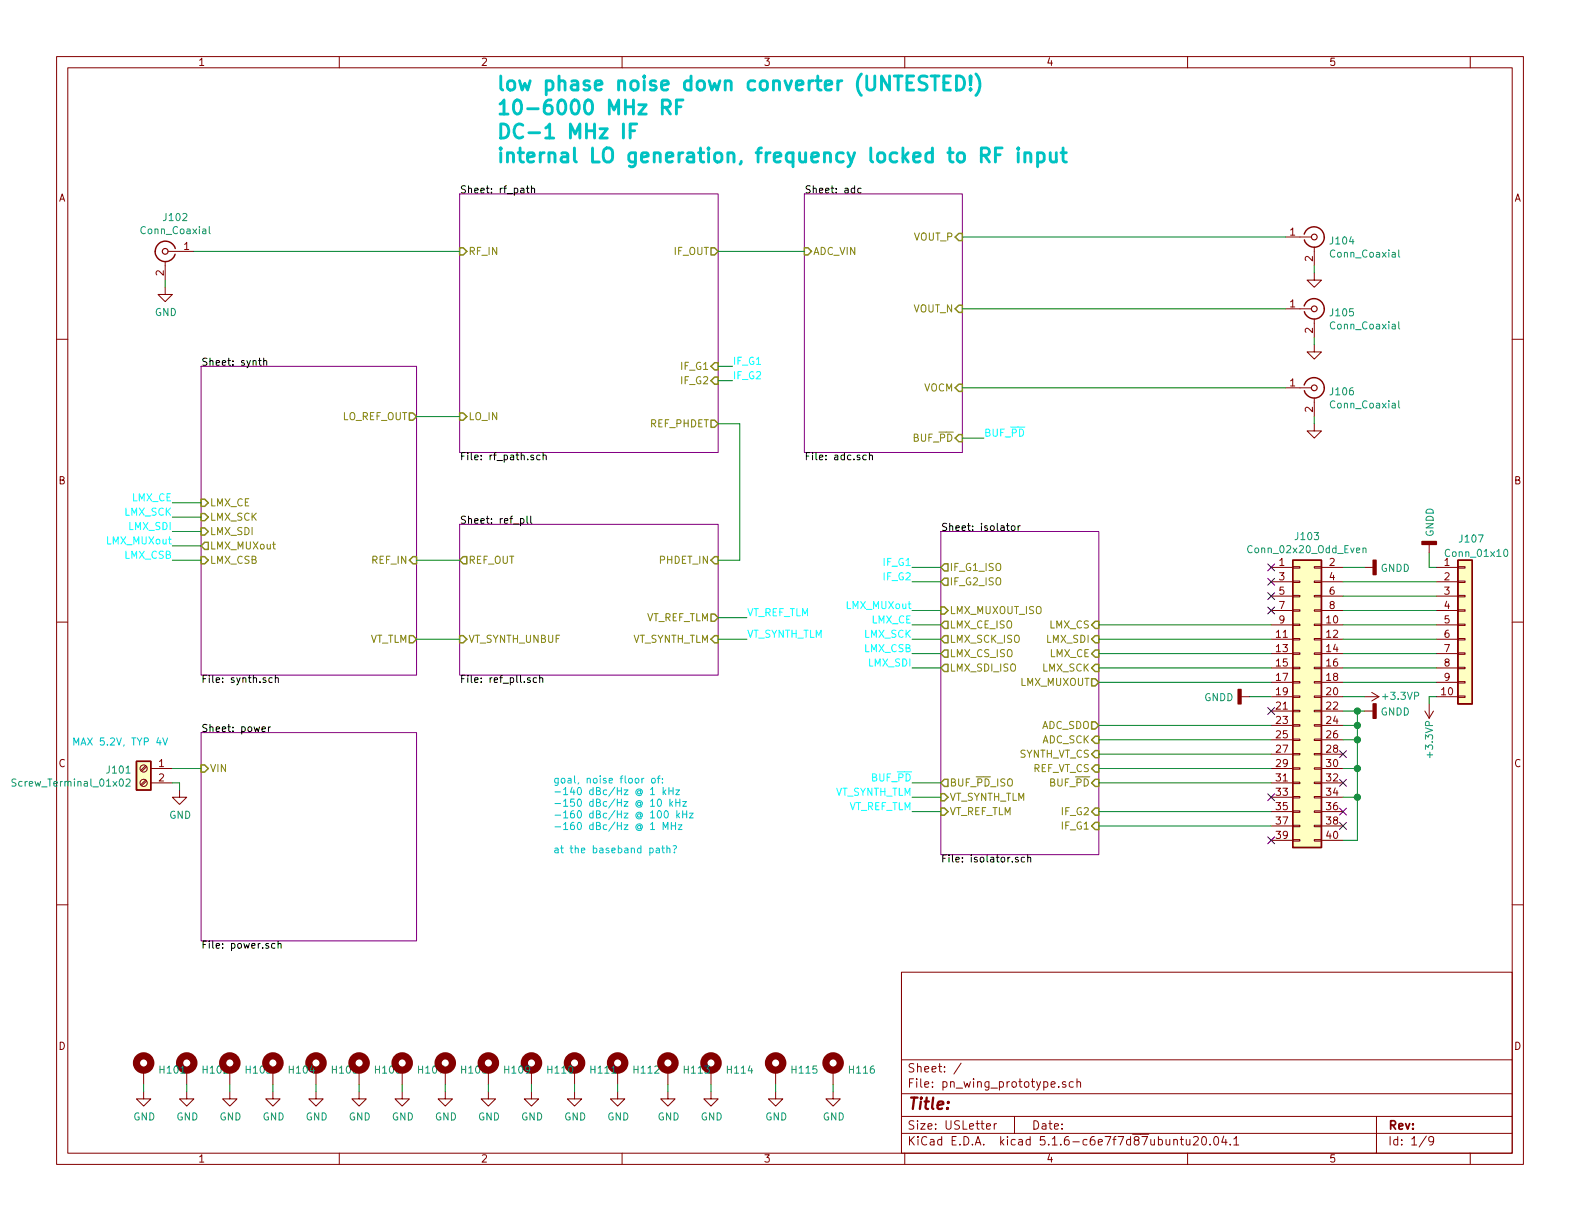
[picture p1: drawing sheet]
EESchema Schematic File Version 4
EELAYER 30 0
EELAYER END
$Descr USLetter 11000 8500
encoding utf-8
Sheet 1 9
Title ""
Date ""
Rev ""
Comp ""
Comment1 ""
Comment2 ""
Comment3 ""
Comment4 ""
$EndDescr
$Sheet
S 1400 2550 1500 2150
U 5F25E4BA
F0 "synth" 50
F1 "synth.sch" 50
F2 "REF_IN" I R 2900 3900 50 
F3 "LMX_CE" I L 1400 3500 50 
F4 "LMX_SCK" I L 1400 3600 50 
F5 "LMX_SDI" I L 1400 3700 50 
F6 "LMX_MUXout" O L 1400 3800 50 
F7 "LMX_CSB" I L 1400 3900 50 
F8 "VT_TLM" O R 2900 4450 50 
F9 "LO_REF_OUT" O R 2900 2900 50 
$EndSheet
$Sheet
S 1400 5100 1500 1450
U 5F2678A0
F0 "power" 50
F1 "power.sch" 50
F2 "VIN" I L 1400 5350 50 
$EndSheet
Wire Wire Line
	1200 3500 1400 3500
Text Label 1200 3600 2    50   ~ 0
LMX_SCK
Text Label 1200 3700 2    50   ~ 0
LMX_SDI
Text Label 1200 3800 2    50   ~ 0
LMX_MUXout
Wire Wire Line
	1200 3600 1400 3600
Wire Wire Line
	1200 3700 1400 3700
Wire Wire Line
	1200 3800 1400 3800
Wire Wire Line
	1200 3900 1400 3900
Wire Wire Line
	2900 2900 3200 2900
$Comp
L Connector:Conn_Coaxial J102
U 1 1
P 1150 1750
F 0 "J102" H 1078 1988 50  0000 C CNN
F 1 "Conn_Coaxial" H 1078 1897 50  0000 C CNN
F 2 "vna:SMA_Molex_73251-1153_OSHFR408" H 1150 1750 50  0001 C CNN
F 3 " ~" H 1150 1750 50  0001 C CNN
F 4 "WM5534-ND" H 1150 1750 50  0001 C CNN "Distributor Part Number"
F 5 "Digi-Key" H 1150 1750 50  0001 C CNN "Distributor"
	1    1150 1750
	-1   0    0    -1  
$EndComp
$Comp
L power:GND #PWR0101
U 1 1
P 1150 2000
F 0 "#PWR0101" H 1150 1750 50  0001 C CNN
F 1 "GND" H 1155 1827 50  0000 C CNN
F 2 "" H 1150 2000 50  0001 C CNN
F 3 "" H 1150 2000 50  0001 C CNN
	1    1150 2000
	1    0    0    -1  
$EndComp
Wire Wire Line
	1150 1950 1150 2000
Text Label 1200 3500 2    50   ~ 0
LMX_CE
$Sheet
S 3200 3650 1800 1050
U 5F4ECD93
F0 "ref_pll" 50
F1 "ref_pll.sch" 50
F2 "REF_OUT" O L 3200 3900 50 
F3 "VT_REF_TLM" O R 5000 4300 50 
F4 "VT_SYNTH_UNBUF" I L 3200 4450 50 
F5 "VT_SYNTH_TLM" I R 5000 4450 50 
F6 "PHDET_IN" I R 5000 3900 50 
$EndSheet
$Sheet
S 3200 1350 1800 1800
U 5F265927
F0 "rf_path" 50
F1 "rf_path.sch" 50
F2 "LO_IN" I L 3200 2900 50 
F3 "RF_IN" I L 3200 1750 50 
F4 "IF_OUT" O R 5000 1750 50 
F5 "REF_PHDET" O R 5000 2950 50 
F6 "IF_G1" I R 5000 2550 50 
F7 "IF_G2" I R 5000 2650 50 
$EndSheet
Wire Wire Line
	2900 3900 3200 3900
Wire Wire Line
	2900 4450 3200 4450
Wire Wire Line
	5000 2950 5150 2950
Wire Wire Line
	5150 2950 5150 3900
Wire Wire Line
	5150 3900 5000 3900
Wire Wire Line
	5000 1750 5600 1750
Text Label 1200 3900 2    50   ~ 0
LMX_CSB
Text Label 5100 2550 0    50   ~ 0
IF_G1
Text Label 5100 2650 0    50   ~ 0
IF_G2
Text Notes 3850 5950 0    50   ~ 0
goal, noise floor of:\n-140 dBc/Hz @ 1 kHz\n-150 dBc/Hz @ 10 kHz\n-160 dBc/Hz @ 100 kHz\n-160 dBc/Hz @ 1 MHz\n\nat the baseband path?
Wire Wire Line
	5100 2550 5000 2550
Wire Wire Line
	5100 2650 5000 2650
Wire Wire Line
	5000 4300 5200 4300
Wire Wire Line
	5000 4450 5200 4450
Text Label 5200 4300 0    50   ~ 0
VT_REF_TLM
Text Label 5200 4450 0    50   ~ 0
VT_SYNTH_TLM
$Sheet
S 5600 1350 1100 1800
U 5F265A44
F0 "adc" 50
F1 "adc.sch" 50
F2 "ADC_VIN" I L 5600 1750 50 
F3 "VOCM" I R 6700 2700 50 
F4 "VOUT_P" I R 6700 1650 50 
F5 "VOUT_N" I R 6700 2150 50 
F6 "BUF_~PD" I R 6700 3050 50 
$EndSheet
$Sheet
S 6550 3700 1100 2250
U 6047B31A
F0 "isolator" 50
F1 "isolator.sch" 50
F2 "IF_G1_ISO" O L 6550 3950 50 
F3 "IF_G2_ISO" O L 6550 4050 50 
F4 "LMX_CE_ISO" O L 6550 4350 50 
F5 "LMX_SCK_ISO" O L 6550 4450 50 
F6 "LMX_CS_ISO" O L 6550 4550 50 
F7 "LMX_SDI_ISO" O L 6550 4650 50 
F8 "IF_G1" I R 7650 5750 50 
F9 "IF_G2" I R 7650 5650 50 
F10 "LMX_CE" I R 7650 4550 50 
F11 "LMX_SCK" I R 7650 4650 50 
F12 "LMX_CS" I R 7650 4350 50 
F13 "LMX_SDI" I R 7650 4450 50 
F14 "SYNTH_VT_CS" I R 7650 5250 50 
F15 "REF_VT_CS" I R 7650 5350 50 
F16 "VT_SYNTH_TLM" I L 6550 5550 50 
F17 "VT_REF_TLM" I L 6550 5650 50 
F18 "LMX_MUXOUT_ISO" I L 6550 4250 50 
F19 "LMX_MUXOUT" O R 7650 4750 50 
F20 "ADC_SCK" I R 7650 5150 50 
F21 "ADC_SDO" O R 7650 5050 50 
F22 "BUF_~PD" I R 7650 5450 50 
F23 "BUF_~PD~_ISO" O L 6550 5450 50 
$EndSheet
Text Label 6350 3950 2    50   ~ 0
IF_G1
Text Label 6350 4050 2    50   ~ 0
IF_G2
Wire Wire Line
	6350 4350 6550 4350
Text Label 6350 4450 2    50   ~ 0
LMX_SCK
Text Label 6350 4650 2    50   ~ 0
LMX_SDI
Text Label 6350 4250 2    50   ~ 0
LMX_MUXout
Wire Wire Line
	6350 4450 6550 4450
Wire Wire Line
	6350 4650 6550 4650
Wire Wire Line
	6350 4250 6550 4250
Wire Wire Line
	6350 4550 6550 4550
Text Label 6350 4350 2    50   ~ 0
LMX_CE
Text Label 6350 4550 2    50   ~ 0
LMX_CSB
Wire Wire Line
	6350 3950 6550 3950
Wire Wire Line
	6350 4050 6550 4050
Text Label 6350 5650 2    50   ~ 0
VT_REF_TLM
Text Label 6350 5550 2    50   ~ 0
VT_SYNTH_TLM
Wire Wire Line
	6350 5650 6550 5650
Wire Wire Line
	6350 5550 6550 5550
Wire Wire Line
	1350 1750 3200 1750
$Comp
L Connector:Conn_Coaxial J104
U 1 1
P 9150 1650
F 0 "J104" H 9250 1625 50  0000 L CNN
F 1 "Conn_Coaxial" H 9250 1534 50  0000 L CNN
F 2 "vna:SMA_Molex_73251-1153_OSHFR408" H 9150 1650 50  0001 C CNN
F 3 " ~" H 9150 1650 50  0001 C CNN
F 4 "WM5534-ND" H 9150 1650 50  0001 C CNN "Distributor Part Number"
F 5 "Digi-Key" H 9150 1650 50  0001 C CNN "Distributor"
	1    9150 1650
	1    0    0    -1  
$EndComp
$Comp
L power:GND #PWR0102
U 1 1
P 9150 1900
F 0 "#PWR0102" H 9150 1650 50  0001 C CNN
F 1 "GND" H 9155 1727 50  0001 C CNN
F 2 "" H 9150 1900 50  0001 C CNN
F 3 "" H 9150 1900 50  0001 C CNN
	1    9150 1900
	1    0    0    -1  
$EndComp
Wire Wire Line
	9150 1900 9150 1850
Wire Wire Line
	8950 1650 6700 1650
$Comp
L Connector:Conn_Coaxial J105
U 1 1
P 9150 2150
F 0 "J105" H 9250 2125 50  0000 L CNN
F 1 "Conn_Coaxial" H 9250 2034 50  0000 L CNN
F 2 "vna:SMA_Molex_73251-1153_OSHFR408" H 9150 2150 50  0001 C CNN
F 3 " ~" H 9150 2150 50  0001 C CNN
F 4 "WM5534-ND" H 9150 2150 50  0001 C CNN "Distributor Part Number"
F 5 "Digi-Key" H 9150 2150 50  0001 C CNN "Distributor"
	1    9150 2150
	1    0    0    -1  
$EndComp
$Comp
L power:GND #PWR0103
U 1 1
P 9150 2400
F 0 "#PWR0103" H 9150 2150 50  0001 C CNN
F 1 "GND" H 9155 2227 50  0001 C CNN
F 2 "" H 9150 2400 50  0001 C CNN
F 3 "" H 9150 2400 50  0001 C CNN
	1    9150 2400
	1    0    0    -1  
$EndComp
Wire Wire Line
	9150 2400 9150 2350
Wire Wire Line
	8950 2150 6700 2150
$Comp
L Connector:Conn_Coaxial J106
U 1 1
P 9150 2700
F 0 "J106" H 9250 2675 50  0000 L CNN
F 1 "Conn_Coaxial" H 9250 2584 50  0000 L CNN
F 2 "vna:SMA_Molex_73251-1153_OSHFR408" H 9150 2700 50  0001 C CNN
F 3 " ~" H 9150 2700 50  0001 C CNN
F 4 "WM5534-ND" H 9150 2700 50  0001 C CNN "Distributor Part Number"
F 5 "Digi-Key" H 9150 2700 50  0001 C CNN "Distributor"
	1    9150 2700
	1    0    0    -1  
$EndComp
$Comp
L power:GND #PWR0104
U 1 1
P 9150 2950
F 0 "#PWR0104" H 9150 2700 50  0001 C CNN
F 1 "GND" H 9155 2777 50  0001 C CNN
F 2 "" H 9150 2950 50  0001 C CNN
F 3 "" H 9150 2950 50  0001 C CNN
	1    9150 2950
	1    0    0    -1  
$EndComp
Wire Wire Line
	9150 2950 9150 2900
Wire Wire Line
	8950 2700 6700 2700
$Comp
L Connector_Generic:Conn_02x20_Odd_Even J103
U 1 1
P 9050 4850
F 0 "J103" H 9100 5967 50  0000 C CNN
F 1 "Conn_02x20_Odd_Even" H 9100 5876 50  0000 C CNN
F 2 "Connector_PinSocket_2.54mm:PinSocket_2x20_P2.54mm_Vertical" H 9050 4850 50  0001 C CNN
F 3 "~" H 9050 4850 50  0001 C CNN
F 4 "Digi-Key" H 9050 4850 50  0001 C CNN "Distributor"
F 5 "S7053-ND " H 9050 4850 50  0001 C CNN "Distributor Part Number"
	1    9050 4850
	1    0    0    -1  
$EndComp
$Comp
L power:GNDD #PWR0105
U 1 1
P 9500 3950
AR Path="/5F5B6E4C" Ref="#PWR0105"  Part="1" 
AR Path="/6047B31A/5F5B6E4C" Ref="#PWR?"  Part="1" 
F 0 "#PWR0105" H 9500 3700 50  0001 C CNN
F 1 "GNDD" V 9504 3840 50  0000 R CNN
F 2 "" H 9500 3950 50  0001 C CNN
F 3 "" H 9500 3950 50  0001 C CNN
	1    9500 3950
	0    -1   1    0   
$EndComp
Wire Wire Line
	9350 3950 9500 3950
$Comp
L power:GNDD #PWR0106
U 1 1
P 8700 4850
AR Path="/5F5EB5BE" Ref="#PWR0106"  Part="1" 
AR Path="/6047B31A/5F5EB5BE" Ref="#PWR?"  Part="1" 
F 0 "#PWR0106" H 8700 4600 50  0001 C CNN
F 1 "GNDD" V 8704 4740 50  0000 R CNN
F 2 "" H 8700 4850 50  0001 C CNN
F 3 "" H 8700 4850 50  0001 C CNN
	1    8700 4850
	0    1    1    0   
$EndComp
Wire Wire Line
	8850 4850 8700 4850
$Comp
L power:GNDD #PWR0107
U 1 1
P 9500 4950
AR Path="/5F5ECD03" Ref="#PWR0107"  Part="1" 
AR Path="/6047B31A/5F5ECD03" Ref="#PWR?"  Part="1" 
F 0 "#PWR0107" H 9500 4700 50  0001 C CNN
F 1 "GNDD" V 9504 4840 50  0000 R CNN
F 2 "" H 9500 4950 50  0001 C CNN
F 3 "" H 9500 4950 50  0001 C CNN
	1    9500 4950
	0    -1   1    0   
$EndComp
Wire Wire Line
	9350 4950 9450 4950
Wire Wire Line
	9350 5050 9450 5050
Wire Wire Line
	9450 5050 9450 4950
Connection ~ 9450 4950
Wire Wire Line
	9450 4950 9500 4950
Wire Wire Line
	9350 5150 9450 5150
Wire Wire Line
	9450 5150 9450 5050
Connection ~ 9450 5050
Wire Wire Line
	9350 5350 9450 5350
Wire Wire Line
	9450 5350 9450 5150
Connection ~ 9450 5150
Wire Wire Line
	9350 5550 9450 5550
Wire Wire Line
	9450 5550 9450 5350
Connection ~ 9450 5350
$Comp
L power:+3.3VP #PWR0108
U 1 1
P 9500 4850
AR Path="/5F5F566D" Ref="#PWR0108"  Part="1" 
AR Path="/6047B31A/5F5F566D" Ref="#PWR?"  Part="1" 
F 0 "#PWR0108" H 9650 4800 50  0001 C CNN
F 1 "+3.3VP" V 9500 5100 50  0000 C CNN
F 2 "" H 9500 4850 50  0001 C CNN
F 3 "" H 9500 4850 50  0001 C CNN
	1    9500 4850
	0    1    -1   0   
$EndComp
Wire Wire Line
	9500 4850 9350 4850
Wire Wire Line
	7650 4350 8850 4350
Wire Wire Line
	7650 4450 8850 4450
Wire Wire Line
	7650 4550 8850 4550
Wire Wire Line
	7650 4650 8850 4650
Wire Wire Line
	7650 4750 8850 4750
Wire Wire Line
	7650 5050 8850 5050
Wire Wire Line
	7650 5150 8850 5150
Wire Wire Line
	7650 5250 8850 5250
Wire Wire Line
	7650 5350 8850 5350
Wire Wire Line
	9350 5850 9450 5850
Wire Wire Line
	9450 5850 9450 5550
Connection ~ 9450 5550
$Comp
L Connector_Generic:Conn_01x10 J107
U 1 1
P 10200 4350
F 0 "J107" H 10150 4950 50  0000 L CNN
F 1 "Conn_01x10" H 10050 4850 50  0000 L CNN
F 2 "Connector_PinHeader_2.54mm:PinHeader_1x10_P2.54mm_Vertical" H 10200 4350 50  0001 C CNN
F 3 "~" H 10200 4350 50  0001 C CNN
F 4 "N/A" H 10200 4350 50  0001 C CNN "Distributor Part Number"
	1    10200 4350
	1    0    0    -1  
$EndComp
$Comp
L power:GNDD #PWR0109
U 1 1
P 9950 3850
AR Path="/5F61C03A" Ref="#PWR0109"  Part="1" 
AR Path="/6047B31A/5F61C03A" Ref="#PWR?"  Part="1" 
F 0 "#PWR0109" H 9950 3600 50  0001 C CNN
F 1 "GNDD" V 9954 3740 50  0000 R CNN
F 2 "" H 9950 3850 50  0001 C CNN
F 3 "" H 9950 3850 50  0001 C CNN
	1    9950 3850
	1    0    0    1   
$EndComp
Wire Wire Line
	9950 3950 10000 3950
Wire Wire Line
	9950 3850 9950 3950
Wire Wire Line
	9350 4050 10000 4050
Wire Wire Line
	10000 4150 9350 4150
Wire Wire Line
	9350 4250 10000 4250
Wire Wire Line
	10000 4350 9350 4350
Wire Wire Line
	9350 4450 10000 4450
Wire Wire Line
	10000 4550 9350 4550
Wire Wire Line
	10000 4650 9350 4650
Wire Wire Line
	9350 4750 10000 4750
$Comp
L power:+3.3VP #PWR0110
U 1 1
P 9950 4900
AR Path="/5F62957E" Ref="#PWR0110"  Part="1" 
AR Path="/6047B31A/5F62957E" Ref="#PWR?"  Part="1" 
F 0 "#PWR0110" H 10100 4850 50  0001 C CNN
F 1 "+3.3VP" V 9950 5150 50  0000 C CNN
F 2 "" H 9950 4900 50  0001 C CNN
F 3 "" H 9950 4900 50  0001 C CNN
	1    9950 4900
	1    0    0    1   
$EndComp
Wire Wire Line
	10000 4850 9950 4850
Wire Wire Line
	9950 4850 9950 4900
NoConn ~ 8850 4150
NoConn ~ 8850 4250
NoConn ~ 8850 4950
NoConn ~ 8850 5550
NoConn ~ 8850 5850
NoConn ~ 9350 5750
NoConn ~ 9350 5650
NoConn ~ 9350 5450
NoConn ~ 9350 5250
$Comp
L Connector:Screw_Terminal_01x02 J?
U 1 1
P 1000 5350
AR Path="/5F2678A0/5F65E33B" Ref="J?"  Part="1" 
AR Path="/5F65E33B" Ref="J101"  Part="1" 
F 0 "J101" H 1080 5342 50  0000 L CNN
F 1 "Screw_Terminal_01x02" H 1080 5251 50  0000 L CNN
F 2 "TerminalBlock_Phoenix:TerminalBlock_Phoenix_MPT-0,5-2-2.54_1x02_P2.54mm_Horizontal" H 1000 5350 50  0001 C CNN
F 3 "~" H 1000 5350 50  0001 C CNN
F 4 "Digi-Key" H 1000 5350 50  0001 C CNN "Distributor"
F 5 "277-1273-ND" H 1000 5350 50  0001 C CNN "Distributor Part Number"
	1    1000 5350
	-1   0    0    -1  
$EndComp
$Comp
L power:GND #PWR?
U 1 1
P 1250 5500
AR Path="/5F2678A0/5F65E341" Ref="#PWR?"  Part="1" 
AR Path="/5F65E341" Ref="#PWR0111"  Part="1" 
F 0 "#PWR0111" H 1250 5250 50  0001 C CNN
F 1 "GND" H 1255 5327 50  0000 C CNN
F 2 "" H 1250 5500 50  0001 C CNN
F 3 "" H 1250 5500 50  0001 C CNN
	1    1250 5500
	1    0    0    -1  
$EndComp
Text Notes 500  5200 0    50   ~ 0
MAX 5.2V, TYP 4V
Wire Wire Line
	1200 5450 1250 5450
Wire Wire Line
	1250 5450 1250 5500
Wire Wire Line
	1200 5350 1400 5350
Wire Wire Line
	7650 5450 8850 5450
Wire Wire Line
	6550 5450 6350 5450
Text Label 6350 5450 2    50   ~ 0
BUF_~PD
Text Label 6850 3050 0    50   ~ 0
BUF_~PD
Wire Wire Line
	6850 3050 6700 3050
$Comp
L Mechanical:MountingHole_Pad H101
U 1 1
P 1000 7450
F 0 "H101" H 1100 7453 50  0000 L CNN
F 1 "MountingHole_Pad" H 1100 7408 50  0001 L CNN
F 2 "MountingHole:MountingHole_2.7mm_M2.5_ISO14580_Pad" H 1000 7450 50  0001 C CNN
F 3 "~" H 1000 7450 50  0001 C CNN
F 4 "N/A" H 1000 7450 50  0001 C CNN "Distributor Part Number"
	1    1000 7450
	1    0    0    -1  
$EndComp
$Comp
L power:GND #PWR0289
U 1 1
P 1000 7600
F 0 "#PWR0289" H 1000 7350 50  0001 C CNN
F 1 "GND" H 1005 7427 50  0000 C CNN
F 2 "" H 1000 7600 50  0001 C CNN
F 3 "" H 1000 7600 50  0001 C CNN
	1    1000 7600
	1    0    0    -1  
$EndComp
Wire Wire Line
	1000 7550 1000 7600
$Comp
L Mechanical:MountingHole_Pad H102
U 1 1
P 1300 7450
F 0 "H102" H 1400 7453 50  0000 L CNN
F 1 "MountingHole_Pad" H 1400 7408 50  0001 L CNN
F 2 "MountingHole:MountingHole_2.7mm_M2.5_ISO14580_Pad" H 1300 7450 50  0001 C CNN
F 3 "~" H 1300 7450 50  0001 C CNN
F 4 "N/A" H 1300 7450 50  0001 C CNN "Distributor Part Number"
	1    1300 7450
	1    0    0    -1  
$EndComp
$Comp
L power:GND #PWR0290
U 1 1
P 1300 7600
F 0 "#PWR0290" H 1300 7350 50  0001 C CNN
F 1 "GND" H 1305 7427 50  0000 C CNN
F 2 "" H 1300 7600 50  0001 C CNN
F 3 "" H 1300 7600 50  0001 C CNN
	1    1300 7600
	1    0    0    -1  
$EndComp
Wire Wire Line
	1300 7550 1300 7600
$Comp
L Mechanical:MountingHole_Pad H103
U 1 1
P 1600 7450
F 0 "H103" H 1700 7453 50  0000 L CNN
F 1 "MountingHole_Pad" H 1700 7408 50  0001 L CNN
F 2 "MountingHole:MountingHole_2.7mm_M2.5_ISO14580_Pad" H 1600 7450 50  0001 C CNN
F 3 "~" H 1600 7450 50  0001 C CNN
F 4 "N/A" H 1600 7450 50  0001 C CNN "Distributor Part Number"
	1    1600 7450
	1    0    0    -1  
$EndComp
$Comp
L power:GND #PWR0291
U 1 1
P 1600 7600
F 0 "#PWR0291" H 1600 7350 50  0001 C CNN
F 1 "GND" H 1605 7427 50  0000 C CNN
F 2 "" H 1600 7600 50  0001 C CNN
F 3 "" H 1600 7600 50  0001 C CNN
	1    1600 7600
	1    0    0    -1  
$EndComp
Wire Wire Line
	1600 7550 1600 7600
$Comp
L Mechanical:MountingHole_Pad H104
U 1 1
P 1900 7450
F 0 "H104" H 2000 7453 50  0000 L CNN
F 1 "MountingHole_Pad" H 2000 7408 50  0001 L CNN
F 2 "MountingHole:MountingHole_2.7mm_M2.5_ISO14580_Pad" H 1900 7450 50  0001 C CNN
F 3 "~" H 1900 7450 50  0001 C CNN
F 4 "N/A" H 1900 7450 50  0001 C CNN "Distributor Part Number"
	1    1900 7450
	1    0    0    -1  
$EndComp
$Comp
L power:GND #PWR0292
U 1 1
P 1900 7600
F 0 "#PWR0292" H 1900 7350 50  0001 C CNN
F 1 "GND" H 1905 7427 50  0000 C CNN
F 2 "" H 1900 7600 50  0001 C CNN
F 3 "" H 1900 7600 50  0001 C CNN
	1    1900 7600
	1    0    0    -1  
$EndComp
Wire Wire Line
	1900 7550 1900 7600
$Comp
L Mechanical:MountingHole_Pad H105
U 1 1
P 2200 7450
F 0 "H105" H 2300 7453 50  0000 L CNN
F 1 "MountingHole_Pad" H 2300 7408 50  0001 L CNN
F 2 "MountingHole:MountingHole_2.7mm_M2.5_ISO14580_Pad" H 2200 7450 50  0001 C CNN
F 3 "~" H 2200 7450 50  0001 C CNN
F 4 "N/A" H 2200 7450 50  0001 C CNN "Distributor Part Number"
	1    2200 7450
	1    0    0    -1  
$EndComp
$Comp
L power:GND #PWR0293
U 1 1
P 2200 7600
F 0 "#PWR0293" H 2200 7350 50  0001 C CNN
F 1 "GND" H 2205 7427 50  0000 C CNN
F 2 "" H 2200 7600 50  0001 C CNN
F 3 "" H 2200 7600 50  0001 C CNN
	1    2200 7600
	1    0    0    -1  
$EndComp
Wire Wire Line
	2200 7550 2200 7600
$Comp
L Mechanical:MountingHole_Pad H106
U 1 1
P 2500 7450
F 0 "H106" H 2600 7453 50  0000 L CNN
F 1 "MountingHole_Pad" H 2600 7408 50  0001 L CNN
F 2 "MountingHole:MountingHole_2.7mm_M2.5_ISO14580_Pad" H 2500 7450 50  0001 C CNN
F 3 "~" H 2500 7450 50  0001 C CNN
F 4 "N/A" H 2500 7450 50  0001 C CNN "Distributor Part Number"
	1    2500 7450
	1    0    0    -1  
$EndComp
$Comp
L power:GND #PWR0294
U 1 1
P 2500 7600
F 0 "#PWR0294" H 2500 7350 50  0001 C CNN
F 1 "GND" H 2505 7427 50  0000 C CNN
F 2 "" H 2500 7600 50  0001 C CNN
F 3 "" H 2500 7600 50  0001 C CNN
	1    2500 7600
	1    0    0    -1  
$EndComp
Wire Wire Line
	2500 7550 2500 7600
$Comp
L Mechanical:MountingHole_Pad H107
U 1 1
P 2800 7450
F 0 "H107" H 2900 7453 50  0000 L CNN
F 1 "MountingHole_Pad" H 2900 7408 50  0001 L CNN
F 2 "MountingHole:MountingHole_2.7mm_M2.5_ISO14580_Pad" H 2800 7450 50  0001 C CNN
F 3 "~" H 2800 7450 50  0001 C CNN
F 4 "N/A" H 2800 7450 50  0001 C CNN "Distributor Part Number"
	1    2800 7450
	1    0    0    -1  
$EndComp
$Comp
L power:GND #PWR0295
U 1 1
P 2800 7600
F 0 "#PWR0295" H 2800 7350 50  0001 C CNN
F 1 "GND" H 2805 7427 50  0000 C CNN
F 2 "" H 2800 7600 50  0001 C CNN
F 3 "" H 2800 7600 50  0001 C CNN
	1    2800 7600
	1    0    0    -1  
$EndComp
Wire Wire Line
	2800 7550 2800 7600
$Comp
L Mechanical:MountingHole_Pad H108
U 1 1
P 3100 7450
F 0 "H108" H 3200 7453 50  0000 L CNN
F 1 "MountingHole_Pad" H 3200 7408 50  0001 L CNN
F 2 "MountingHole:MountingHole_2.7mm_M2.5_ISO14580_Pad" H 3100 7450 50  0001 C CNN
F 3 "~" H 3100 7450 50  0001 C CNN
F 4 "N/A" H 3100 7450 50  0001 C CNN "Distributor Part Number"
	1    3100 7450
	1    0    0    -1  
$EndComp
$Comp
L power:GND #PWR0296
U 1 1
P 3100 7600
F 0 "#PWR0296" H 3100 7350 50  0001 C CNN
F 1 "GND" H 3105 7427 50  0000 C CNN
F 2 "" H 3100 7600 50  0001 C CNN
F 3 "" H 3100 7600 50  0001 C CNN
	1    3100 7600
	1    0    0    -1  
$EndComp
Wire Wire Line
	3100 7550 3100 7600
$Comp
L Mechanical:MountingHole_Pad H109
U 1 1
P 3400 7450
F 0 "H109" H 3500 7453 50  0000 L CNN
F 1 "MountingHole_Pad" H 3500 7408 50  0001 L CNN
F 2 "MountingHole:MountingHole_2.7mm_M2.5_ISO14580_Pad" H 3400 7450 50  0001 C CNN
F 3 "~" H 3400 7450 50  0001 C CNN
F 4 "N/A" H 3400 7450 50  0001 C CNN "Distributor Part Number"
	1    3400 7450
	1    0    0    -1  
$EndComp
$Comp
L power:GND #PWR0297
U 1 1
P 3400 7600
F 0 "#PWR0297" H 3400 7350 50  0001 C CNN
F 1 "GND" H 3405 7427 50  0000 C CNN
F 2 "" H 3400 7600 50  0001 C CNN
F 3 "" H 3400 7600 50  0001 C CNN
	1    3400 7600
	1    0    0    -1  
$EndComp
Wire Wire Line
	3400 7550 3400 7600
$Comp
L Mechanical:MountingHole_Pad H110
U 1 1
P 3700 7450
F 0 "H110" H 3800 7453 50  0000 L CNN
F 1 "MountingHole_Pad" H 3800 7408 50  0001 L CNN
F 2 "MountingHole:MountingHole_2.7mm_M2.5_ISO14580_Pad" H 3700 7450 50  0001 C CNN
F 3 "~" H 3700 7450 50  0001 C CNN
F 4 "N/A" H 3700 7450 50  0001 C CNN "Distributor Part Number"
	1    3700 7450
	1    0    0    -1  
$EndComp
$Comp
L power:GND #PWR0298
U 1 1
P 3700 7600
F 0 "#PWR0298" H 3700 7350 50  0001 C CNN
F 1 "GND" H 3705 7427 50  0000 C CNN
F 2 "" H 3700 7600 50  0001 C CNN
F 3 "" H 3700 7600 50  0001 C CNN
	1    3700 7600
	1    0    0    -1  
$EndComp
Wire Wire Line
	3700 7550 3700 7600
$Comp
L Mechanical:MountingHole_Pad H111
U 1 1
P 4000 7450
F 0 "H111" H 4100 7453 50  0000 L CNN
F 1 "MountingHole_Pad" H 4100 7408 50  0001 L CNN
F 2 "MountingHole:MountingHole_2.7mm_M2.5_ISO14580_Pad" H 4000 7450 50  0001 C CNN
F 3 "~" H 4000 7450 50  0001 C CNN
F 4 "N/A" H 4000 7450 50  0001 C CNN "Distributor Part Number"
	1    4000 7450
	1    0    0    -1  
$EndComp
$Comp
L power:GND #PWR0299
U 1 1
P 4000 7600
F 0 "#PWR0299" H 4000 7350 50  0001 C CNN
F 1 "GND" H 4005 7427 50  0000 C CNN
F 2 "" H 4000 7600 50  0001 C CNN
F 3 "" H 4000 7600 50  0001 C CNN
	1    4000 7600
	1    0    0    -1  
$EndComp
Wire Wire Line
	4000 7550 4000 7600
$Comp
L Mechanical:MountingHole_Pad H112
U 1 1
P 4300 7450
F 0 "H112" H 4400 7453 50  0000 L CNN
F 1 "MountingHole_Pad" H 4400 7408 50  0001 L CNN
F 2 "MountingHole:MountingHole_2.7mm_M2.5_ISO14580_Pad" H 4300 7450 50  0001 C CNN
F 3 "~" H 4300 7450 50  0001 C CNN
F 4 "N/A" H 4300 7450 50  0001 C CNN "Distributor Part Number"
	1    4300 7450
	1    0    0    -1  
$EndComp
$Comp
L power:GND #PWR0300
U 1 1
P 4300 7600
F 0 "#PWR0300" H 4300 7350 50  0001 C CNN
F 1 "GND" H 4305 7427 50  0000 C CNN
F 2 "" H 4300 7600 50  0001 C CNN
F 3 "" H 4300 7600 50  0001 C CNN
	1    4300 7600
	1    0    0    -1  
$EndComp
Wire Wire Line
	4300 7550 4300 7600
$Comp
L Mechanical:MountingHole_Pad H113
U 1 1
P 4650 7450
F 0 "H113" H 4750 7453 50  0000 L CNN
F 1 "MountingHole_Pad" H 4750 7408 50  0001 L CNN
F 2 "MountingHole:MountingHole_2.7mm_M2.5_ISO14580_Pad" H 4650 7450 50  0001 C CNN
F 3 "~" H 4650 7450 50  0001 C CNN
F 4 "N/A" H 4650 7450 50  0001 C CNN "Distributor Part Number"
	1    4650 7450
	1    0    0    -1  
$EndComp
$Comp
L power:GND #PWR0301
U 1 1
P 4650 7600
F 0 "#PWR0301" H 4650 7350 50  0001 C CNN
F 1 "GND" H 4655 7427 50  0000 C CNN
F 2 "" H 4650 7600 50  0001 C CNN
F 3 "" H 4650 7600 50  0001 C CNN
	1    4650 7600
	1    0    0    -1  
$EndComp
Wire Wire Line
	4650 7550 4650 7600
$Comp
L Mechanical:MountingHole_Pad H114
U 1 1
P 4950 7450
F 0 "H114" H 5050 7453 50  0000 L CNN
F 1 "MountingHole_Pad" H 5050 7408 50  0001 L CNN
F 2 "MountingHole:MountingHole_2.7mm_M2.5_ISO14580_Pad" H 4950 7450 50  0001 C CNN
F 3 "~" H 4950 7450 50  0001 C CNN
F 4 "N/A" H 4950 7450 50  0001 C CNN "Distributor Part Number"
	1    4950 7450
	1    0    0    -1  
$EndComp
$Comp
L power:GND #PWR0302
U 1 1
P 4950 7600
F 0 "#PWR0302" H 4950 7350 50  0001 C CNN
F 1 "GND" H 4955 7427 50  0000 C CNN
F 2 "" H 4950 7600 50  0001 C CNN
F 3 "" H 4950 7600 50  0001 C CNN
	1    4950 7600
	1    0    0    -1  
$EndComp
Wire Wire Line
	4950 7550 4950 7600
$Comp
L Mechanical:MountingHole_Pad H115
U 1 1
P 5400 7450
F 0 "H115" H 5500 7453 50  0000 L CNN
F 1 "MountingHole_Pad" H 5500 7408 50  0001 L CNN
F 2 "MountingHole:MountingHole_2.7mm_M2.5_ISO14580_Pad" H 5400 7450 50  0001 C CNN
F 3 "~" H 5400 7450 50  0001 C CNN
F 4 "N/A" H 5400 7450 50  0001 C CNN "Distributor Part Number"
	1    5400 7450
	1    0    0    -1  
$EndComp
$Comp
L power:GND #PWR0303
U 1 1
P 5400 7600
F 0 "#PWR0303" H 5400 7350 50  0001 C CNN
F 1 "GND" H 5405 7427 50  0000 C CNN
F 2 "" H 5400 7600 50  0001 C CNN
F 3 "" H 5400 7600 50  0001 C CNN
	1    5400 7600
	1    0    0    -1  
$EndComp
Wire Wire Line
	5400 7550 5400 7600
$Comp
L Mechanical:MountingHole_Pad H116
U 1 1
P 5800 7450
F 0 "H116" H 5900 7453 50  0000 L CNN
F 1 "MountingHole_Pad" H 5900 7408 50  0001 L CNN
F 2 "MountingHole:MountingHole_2.7mm_M2.5_ISO14580_Pad" H 5800 7450 50  0001 C CNN
F 3 "~" H 5800 7450 50  0001 C CNN
F 4 "N/A" H 5800 7450 50  0001 C CNN "Distributor Part Number"
	1    5800 7450
	1    0    0    -1  
$EndComp
$Comp
L power:GND #PWR0304
U 1 1
P 5800 7600
F 0 "#PWR0304" H 5800 7350 50  0001 C CNN
F 1 "GND" H 5805 7427 50  0000 C CNN
F 2 "" H 5800 7600 50  0001 C CNN
F 3 "" H 5800 7600 50  0001 C CNN
	1    5800 7600
	1    0    0    -1  
$EndComp
Wire Wire Line
	5800 7550 5800 7600
NoConn ~ 8850 3950
NoConn ~ 8850 4050
Wire Wire Line
	8850 5650 7650 5650
Wire Wire Line
	7650 5750 8850 5750
Text Notes 3450 1150 0    98   ~ 20
low phase noise down converter (UNTESTED!)\n10-6000 MHz RF\nDC-1 MHz IF\ninternal LO generation, frequency locked to RF input
$EndSCHEMATC
